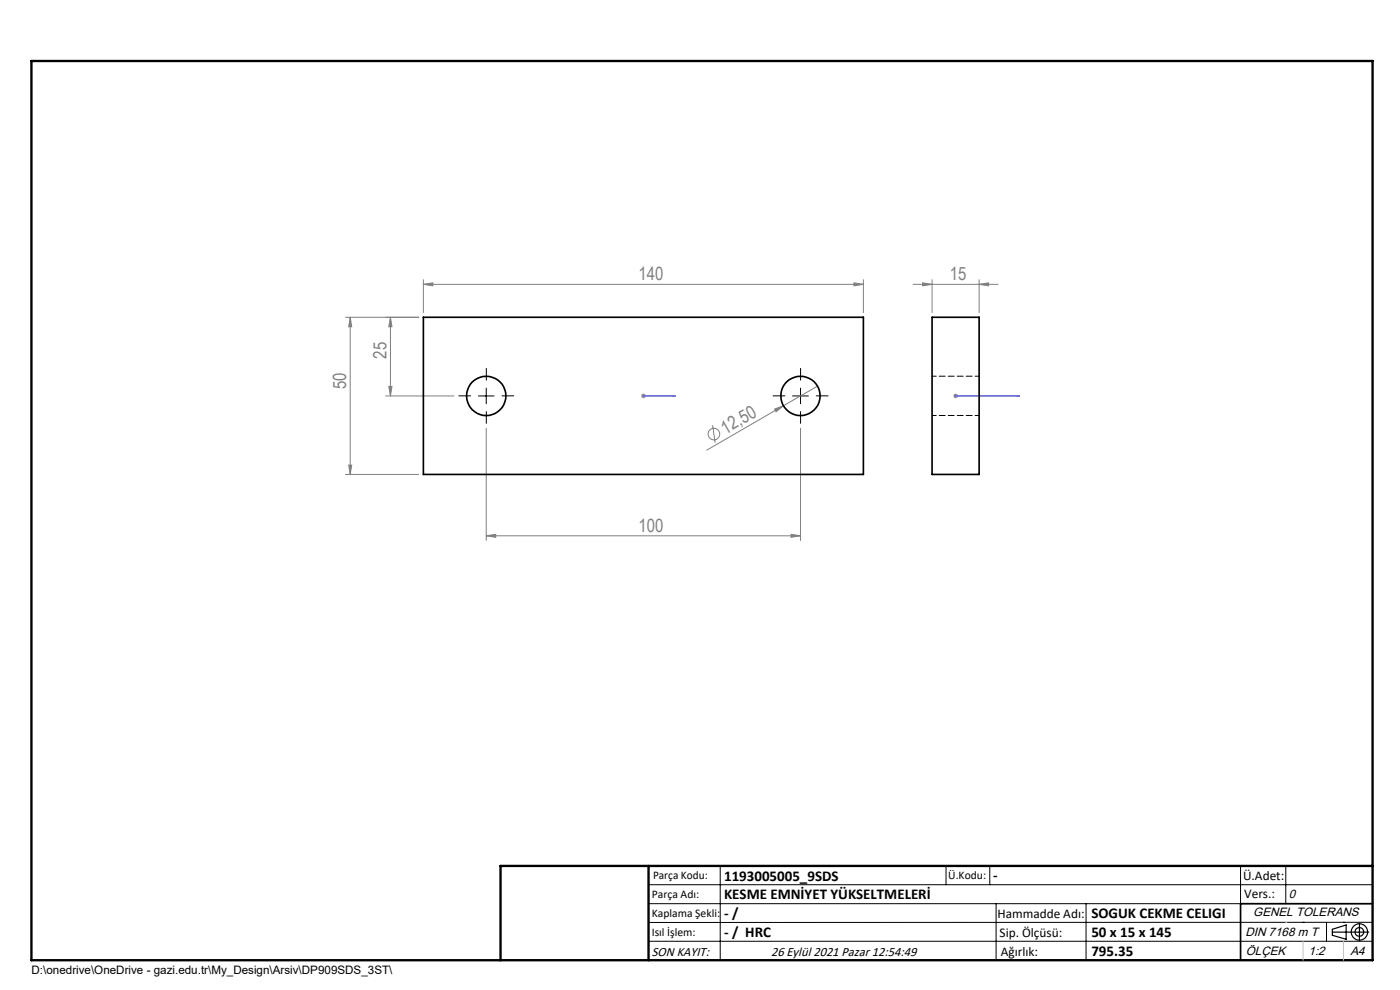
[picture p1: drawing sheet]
<svg xmlns="http://www.w3.org/2000/svg" width="297mm" height="210mm" viewBox="0 0 297 210" stroke-linecap="round" stroke-linejoin="round" font-family="sans-serif">
<g fill="none" stroke="#808080" stroke-width=".21">
<path d="M89.8 59.3v7M181.2 60l2 .3-2 .3zM183.2 59.3v7M195.7 60l2 .3-2 .3zM197.7 59.3v7M207.7 59.3v7M73.3 67.3h15.5M74.3 67.3v33.3M74.3 67.3l.3 2h-.6zM82.8 67.3v16.7M82.8 67.3l.3 2h-.6zM89.8 60.3l2-.3v.6z"/>
<path d="M89.8 60.3h93.4M193.7 60.3h18M207.7 60.3l2-.3v.6zM74 98.7h.6l-.3 1.9zM81.8 84h14.5M82.5 82h.6l-.3 2zM103.2 90.8v23.8M136 84h1M136.1 83.6l.7 .7M136.5 83.5v1M136.8 83.6l-.7 .7M151.2 90.2l.5 3.7"/>
<path d="M164.3 86.8l1.9-.7-1.6 1.2zM166.2 86.1l-16.3 9.4M169.8 90.8v23.8M173.4 81.9l-7.2 4.2M202.2 84h1M202.4 83.6l.7 .7M202.7 83.5v1M203.1 83.6l-.7 .7M73.3 100.6h15.5M103.2 113.7l2-.4v.7zM103.2 113.7h66.6M167.8 113.3l2 .4-2 .3z"/>
<circle cx="151.4" cy="92.1" r="1.23"/>
</g>
<g fill="none" stroke="#000" stroke-width=".25">
<path d="M282.6 197.7h7.8M282.6 197.1l3-.9v3l-3-.8zM288.4 195.8v3.8M106.2 203.7h185"/>
<circle cx="288.4" cy="197.7" r="1.74"/>
<circle cx="288.4" cy="197.7" r=".93"/>
</g>
<path d="M136.3 84h.4zM136.5 84h.1M136.5 84h6.8M143.3 84h-.7h.7M202.6 84h.3zM202.7 84h.1M202.7 84h13.6M216.3 84h-.7h.7" fill="none" stroke="#00f" stroke-width=".21"/>
<path d="M99.8 84h-2.5M103.2 80.6v-2.5M103.2 87.3v2.5M106.5 84h2.5M166.5 84h-2.5M169.8 80.6v-2.5M169.8 87.3v2.5M173.2 84h2.5" fill="none" stroke="#000" stroke-width=".21" stroke-dasharray="15.2 1.3 1.3 1.3"/>
<g fill="none" stroke="#000" stroke-width=".21">
<path d="M101.5 84h3.3M103.2 82.3v3.3M168.1 84h3.4M169.8 82.3v3.3M137.6 187.7h153.6M137.6 191.7h153.6M137.6 199.7h153.6M152.8 183.7v20M200.7 183.7v4M210 183.7v4M211.3 191.7v12M230.4 191.7v12"/>
<path d="M263.2 183.7v20M272.8 183.7v8M276.4 195.6h.1M281.4 195.6v4.1M285 195.6h.1M291.2 195.6l-153.6 .1"/>
</g>
<path d="M291.2 191.7h-28v12" fill="none" stroke="#000" stroke-width=".35"/>
<path d="M6.7 12.9h284.5v190.8h-284.5zM137.6 183.7v20M291.2 183.7h-185v20" fill="none" stroke="#000" stroke-width=".5"/>
<path d="M276.4 199.7v4M285 199.7v4" fill="none" stroke="#c0c0c0" stroke-width=".21"/>
<path d="M272.8 195.6h.1" fill="none" stroke="#c0c0c0" stroke-width=".25"/>
<g fill="#00f">
<path d="M142.6 84h.7zM136.3 84h.4z"/>
<path d="M202.6 84h.3zM215.6 84h.7z"/>
</g>
<g fill="#808080">
<path d="M164.3 86.8l1.9-.7-1.6 1.2z"/>
<path d="M207.7 60.3l2-.3v.6zM195.7 60l2 .3-2 .3z"/>
<path d="M103.2 113.7l2-.4v.7zM167.8 113.3l2 .4-2 .3zM89.8 60.3l2-.3v.6zM181.2 60l2 .3-2 .3z"/>
<path d="M82.5 82h.6l-.3 2zM82.8 67.3l.3 2h-.6z"/>
<path d="M74.3 67.3l.3 2h-.6zM74 98.7h.6l-.3 1.9z"/>
</g>
<g fill="none" stroke="#000" stroke-width=".35">
<path d="M89.8 67.3h93.4v33.3h-93.4zM197.7 67.3h10v33.3h-10z"/>
<circle cx="103.1" cy="84" r="4.2"/>
<circle cx="169.8" cy="84" r="4.2"/>
</g>
<path d="M207.7 79.8h-10M197.7 88.1h10" fill="none" stroke="#000" stroke-width=".21" stroke-dasharray="1.3 .6" stroke-dashoffset=".4"/>
<g font-size="3.9" fill="#808080">
<text x="135.5" y="59.4">140</text>
<text x="201.5" y="59.4">15</text>
<text x="82" y="76.1" transform="rotate(-90 82 76.1)">25</text>
<text x="73.4" y="82.5" transform="rotate(-90 73.4 82.5)">50</text>
<text x="153.9" y="92.2" transform="rotate(-30 153.9 92.2)">12,50</text>
<text x="135.5" y="112.8">100</text>
</g>
<g font-size="3.2">
<text x="153.6" y="186.8">1193005005_9SDS</text>
<text x="153.6" y="190.8">KESME EMNİYET YÜKSELTMELERİ</text>
<text x="210.7" y="186.6">-</text>
<text x="153.6" y="194.8">- /</text>
<text x="231.5" y="194.8">SOGUK CEKME CELIGI</text>
<text x="153.6" y="198.8">- / HRC</text>
<text x="231.5" y="198.7">50 x 15 x 145</text>
<text x="231.5" y="202.8">795.35</text>
</g>
<g font-size="2.8">
<text x="263.7" y="186.7">Ü.Adet:</text>
<text x="263.9" y="190.5">Vers.:</text>
<text x="211.6" y="194.8">Hammadde Adı:</text>
<text x="138.3" y="202.8">SON KAYIT:</text>
<text x="163.6" y="202.8">26 Eylül 2021 Pazar 12:54:49</text>
<text x="212.1" y="198.7">Sip. Ölçüsü:</text>
<text x="212.3" y="202.7">Ağırlık:</text>
</g>
<g font-size="2.6">
<text x="273.4" y="190.4">0</text>
<text x="265.9" y="194.4">GENEL TOLERANS</text>
<text x="264.2" y="198.5">DIN 7168 m T</text>
<text x="264.3" y="202.6">ÖLÇEK</text>
<text x="277.6" y="202.6">1:2</text>
<text x="286.5" y="202.6">A4</text>
</g>
<g font-size="2.5">
<text x="138.3" y="190.5">Parça Adı:</text>
<text x="138.5" y="186.5">Parça Kodu:</text>
<text x="201.2" y="186.5">Ü.Kodu:</text>
<text x="138.3" y="194.5">Kaplama Şekli:</text>
<text x="138.3" y="198.6">Isıl İşlem:</text>
<text x="6.7" y="206.7">D:\onedrive\OneDrive - gazi.edu.tr\My_Design\Arsiv\DP909SDS_3ST\</text>
</g>
</svg>
